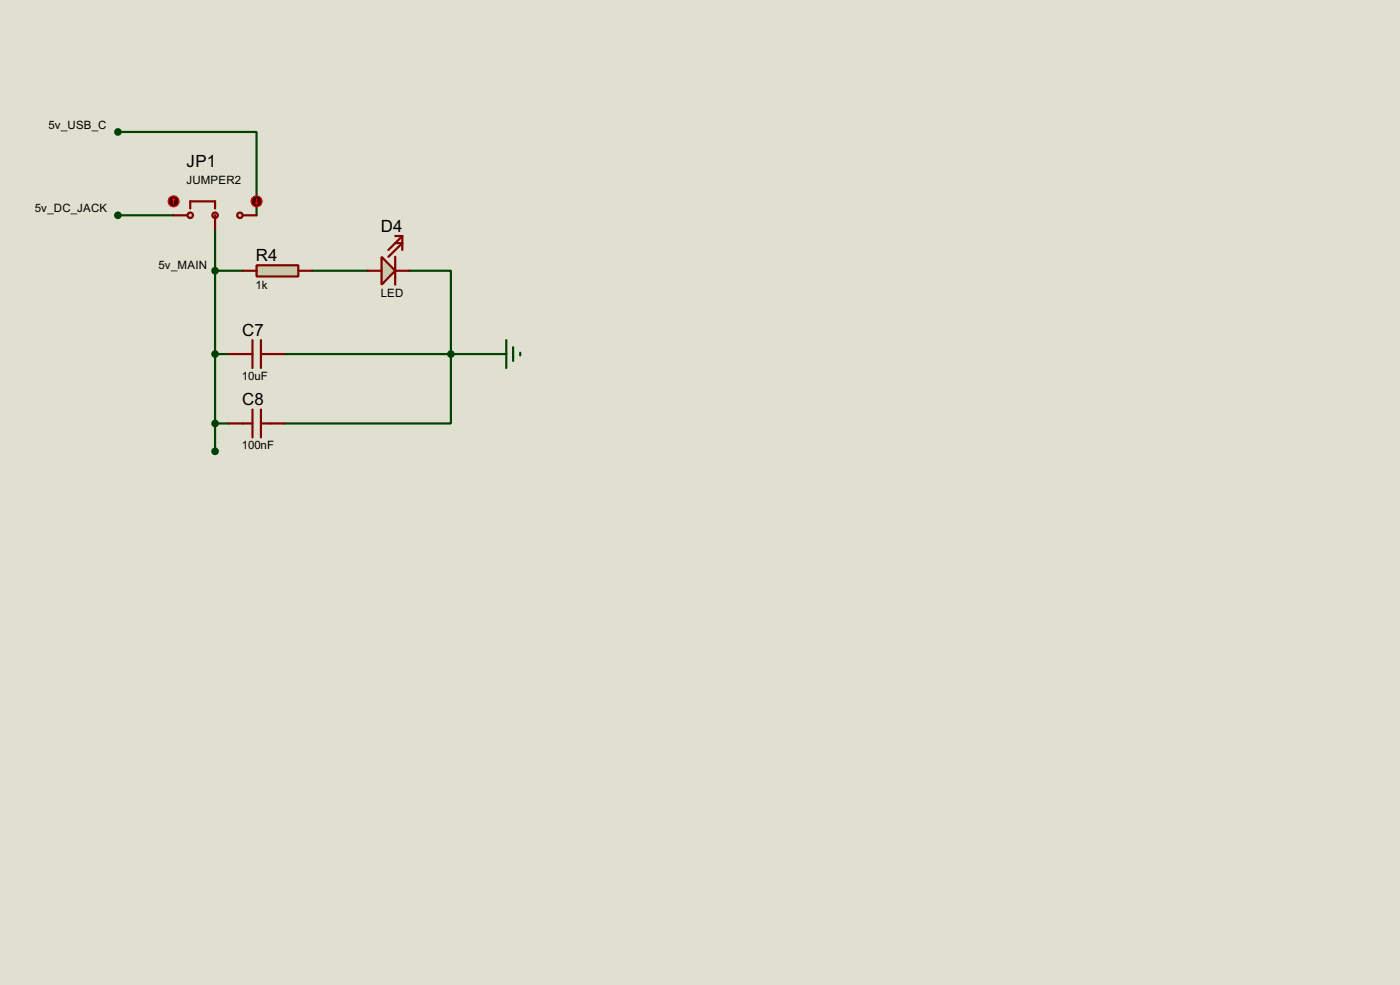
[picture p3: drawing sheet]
<svg xmlns="http://www.w3.org/2000/svg" width="256mm" height="180mm" viewBox="0 0 256 180" stroke-linecap="round" stroke-linejoin="round" font-family="sans-serif">
<path d="M0 0h256.5v180.3h-256.5z" fill="#e0e0d0"/>
<path d="M21.6 24.2h25.4v15.2M21.6 39.4h10.2M39.4 42v40.6M39.4 49.6h5.1M57.2 49.6h10.2M75 49.6h7.6v27.9h-30.5M39.4 64.8h2.6M39.4 77.5h2.6M52.1 64.8h38.1" fill="none" stroke="#004000" stroke-width=".4"/>
<path d="M34.9 38.2v-1.3h4.5v1.3" fill="none" stroke="#800000" stroke-width=".4"/>
<g fill="#c8c8aa" stroke="#800000" stroke-width=".4">
<circle cx="34.8" cy="39.4" r=".5"/>
<circle cx="43.9" cy="39.4" r=".5"/>
<circle cx="39.4" cy="39.4" r=".5"/>
</g>
<path d="M31.8 39.4h2.5M39.4 39.4v2.6M44.5 39.4h2.5" fill="none" stroke="#800000" stroke-width=".4"/>
<circle cx="31.8" cy="36.9" r="1" fill="#400000" stroke="#f00" stroke-width=".2"/>
<path d="M31.8 36.4l-.2 .2M31.8 36.4l.3 .2M31.8 36.4v1" fill="none" stroke="#f00" stroke-width=".2"/>
<circle cx="47" cy="36.9" r="1" fill="#400000" stroke="#f00" stroke-width=".2"/>
<path d="M46.8 37.1l.2 .3M47 36.4v1M47.3 37.1l-.3 .3" fill="none" stroke="#f00" stroke-width=".2"/>
<g fill="#004000" stroke="#004000" stroke-width=".4">
<circle cx="21.6" cy="24.2" r=".5"/>
<circle cx="21.6" cy="39.4" r=".5"/>
<circle cx="39.4" cy="82.6" r=".5"/>
<circle cx="39.4" cy="64.8" r=".5"/>
<circle cx="39.4" cy="77.5" r=".5"/>
</g>
<path d="M42 64.8h4.3M42 77.5h4.3M46.3 62.3v5.1M46.3 75v5.1M47.8 62.3v5.1M47.8 75v5.1M47.8 64.8h4.3M47.8 77.5h4.3" fill="none" stroke="#800000" stroke-width=".4"/>
<path d="M47 48.6h7.7v2h-7.7z" fill="#c8c8aa" stroke="#800000" stroke-width=".4"/>
<path d="M44.5 49.6h2.5M54.7 49.6h2.5" fill="none" stroke="#800000" stroke-width=".4"/>
<g fill="#004000" stroke="#004000" stroke-width=".4">
<circle cx="82.6" cy="64.8" r=".5"/>
<circle cx="39.4" cy="49.6" r=".5"/>
</g>
<path d="M90.2 64.8h2.6M92.8 62.3v5.1M94 63.6v2.5M95.3 64.6v.5" fill="none" stroke="#004000" stroke-width=".4"/>
<path d="M69.9 47l2.5 2.6-2.5 2.5z" fill="#c8c8aa" stroke="#800000" stroke-width=".4"/>
<path d="M67.4 49.6h2.5M72.4 47v5.1M72.4 44.5h1.3l-2.5 2.5M72.4 43.2h1.3M72.4 49.6h2.6M73.7 43.2l-2.5 2.6M73.7 43.2v2.6" fill="none" stroke="#800000" stroke-width=".4"/>
<g font-size="3.5">
<text x="34.2" y="30.7">JP1</text>
<text x="46.9" y="47.8">R4</text>
<text x="69.8" y="42.4">D4</text>
<text x="44.4" y="61.4">C7</text>
<text x="44.4" y="74.1">C8</text>
</g>
<g font-size="2.4">
<text x="8.9" y="23.6">5v_USB_C</text>
<text x="34.1" y="33.6">JUMPER2</text>
<text x="6.4" y="38.8">5v_DC_JACK</text>
<text x="29.1" y="49.2">5v_MAIN</text>
<text x="46.8" y="52.8">1k</text>
<text x="69.7" y="54.3">LED</text>
<text x="44.3" y="69.5">10uF</text>
<text x="44.3" y="82.2">100nF</text>
</g>
</svg>
